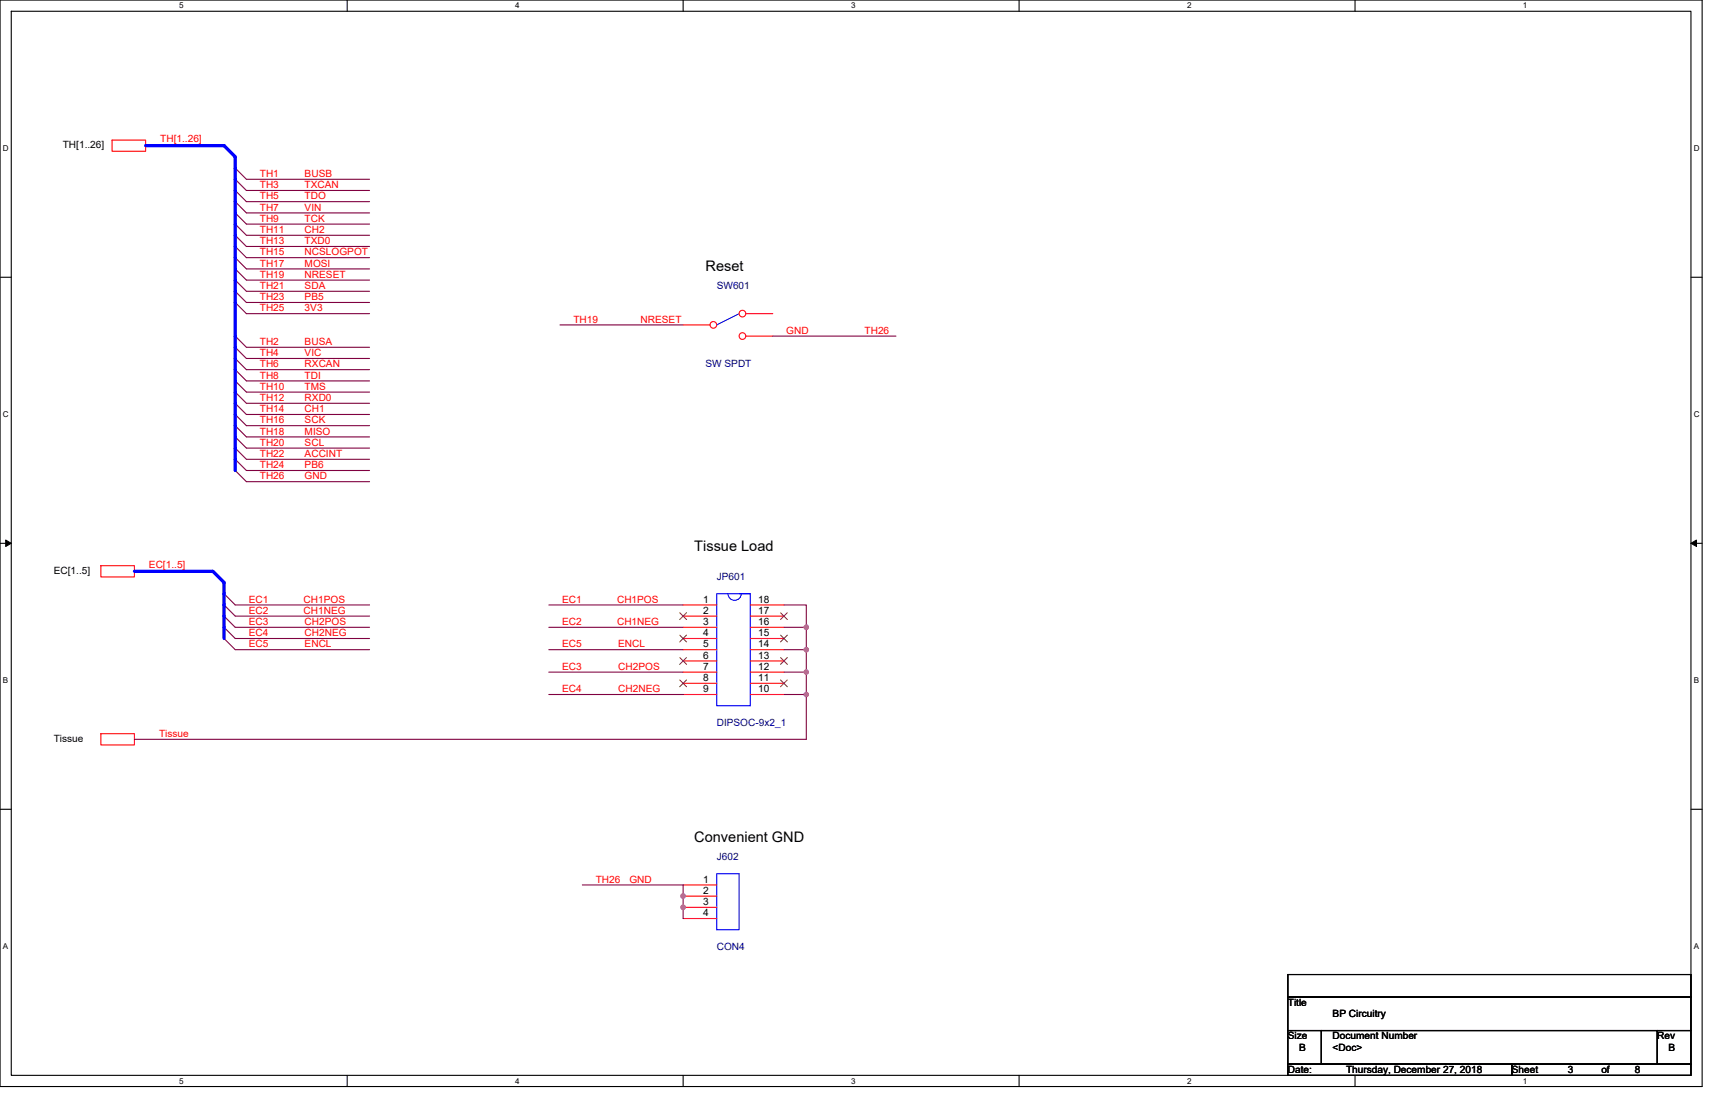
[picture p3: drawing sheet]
<svg xmlns="http://www.w3.org/2000/svg" width="432mm" height="279mm" viewBox="0 0 432 279" stroke-linecap="round" stroke-linejoin="round" font-family="sans-serif">
<path d="M0 0h428.6v273.5h-428.6zM2.8 2.8h422.9v267.9h-422.9z" fill="none" stroke="#000" stroke-width=".28"/>
<g fill="#fff">
<path d="M45.1 .3h1.1v2.3h-1.1z"/>
<path d="M45.1 271h1.1v2.2h-1.1z"/>
</g>
<path d="M87.4 0v2.8M87.4 270.7v2.8" fill="none" stroke="#000" stroke-width=".28"/>
<g fill="#fff">
<path d="M129.7 .3h1.1v2.3h-1.1z"/>
<path d="M129.7 271h1.1v2.2h-1.1z"/>
</g>
<path d="M172 0v2.8M172 270.7v2.8" fill="none" stroke="#000" stroke-width=".28"/>
<g fill="#fff">
<path d="M214.3 .3h1.1v2.3h-1.1z"/>
<path d="M214.3 271h1.1v2.2h-1.1z"/>
</g>
<path d="M256.6 0v2.8M256.6 270.7v2.8" fill="none" stroke="#000" stroke-width=".28"/>
<g fill="#fff">
<path d="M298.9 .3h1.1v2.3h-1.1z"/>
<path d="M298.9 271h1.1v2.2h-1.1z"/>
</g>
<path d="M341.2 0v2.8M341.2 270.7v2.8" fill="none" stroke="#000" stroke-width=".28"/>
<g fill="#fff">
<path d="M383.5 .3h1.1v2.3h-1.1z"/>
<path d="M383.5 271h1.1v2.2h-1.1z"/>
<path d="M.7 36.3h1.5v2.3h-1.5z"/>
<path d="M426.5 36.3h1.4v2.3h-1.4z"/>
<path d="M.7 103.3h1.5v2.2h-1.5z"/>
<path d="M426.5 103.3h1.4v2.2h-1.4z"/>
</g>
<path d="M0 69.8h2.8M425.7 69.8h2.9" fill="none" stroke="#000" stroke-width=".28"/>
<g fill="#fff">
<path d="M.7 170.2h1.4v2.3h-1.4z"/>
<path d="M426.5 170.2h1.3v2.3h-1.3z"/>
</g>
<path d="M0 136.8h2.8M425.7 136.8h2.9" fill="none" stroke="#000" stroke-width=".28"/>
<path d="M1.4 135.9l1.4 .9-1.4 .8zM425.7 136.8l1.4-.9v1.7z" fill="#000" stroke="#000" stroke-width=".25"/>
<g fill="#fff">
<path d="M.7 237.2h1.4v2.2h-1.4z"/>
<path d="M426.4 237.2h1.4v2.2h-1.4z"/>
</g>
<path d="M0 203.7h2.8M425.7 203.7h2.9M324.3 245.3h101.4v5.7h-101.4zM324.3 251h101.4v8.4h-101.4zM324.3 259.4h8.4v8.5h-8.4zM332.7 259.4h84.6v8.5h-84.6zM417.3 259.4h8.4v8.5h-8.4zM324.3 267.9h56.3v2.8h-56.3zM380.6 267.9h45.1v2.8h-45.1z" fill="none" stroke="#000" stroke-width=".28"/>
<g fill="none" stroke="#f00" stroke-width=".28">
<path d="M28.2 35.3h8.5v2.8h-8.5zM25.4 142.4h8.4v2.8h-8.4zM172 152.3h8.5M172 155.1h8.5M172 157.9h8.5M188.9 157.9h8.5M188.9 155.1h8.5M188.9 152.3h8.5M172 160.7h8.5M172 163.5h8.5M172 166.4h8.5M172 169.2h8.5"/>
<path d="M172 172h8.5M172 174.8h8.5M188.9 174.8h8.5M188.9 172h8.5M188.9 169.2h8.5M188.9 166.4h8.5M188.9 163.5h8.5M188.9 160.7h8.5M25.4 184.7h8.4v2.8h-8.4z"/>
</g>
<g fill="none" stroke="#800040" stroke-width=".28">
<path d="M59.2 42.3l2.8 2.8M59.2 45.1l2.8 2.8M59.2 47.9l2.8 2.9M59.2 50.8l2.8 2.8M59.2 53.6l2.8 2.8M59.2 56.4l2.8 2.8M59.2 59.2l2.8 2.8M59.2 62l2.8 2.9M59.2 64.9l2.8 2.8M59.2 67.7l2.8 2.8M59.2 70.5l2.8 2.8M59.2 73.3l2.8 2.8"/>
<path d="M59.2 76.1l2.8 2.9M59.2 84.6l2.8 2.8M59.2 87.4l2.8 2.8M59.2 90.2l2.8 2.8M59.2 93l2.8 2.9M59.2 95.9l2.8 2.8M59.2 98.7l2.8 2.8M59.2 101.5l2.8 2.8M59.2 104.3l2.8 2.8M59.2 107.1l2.8 2.9M59.2 110l2.8 2.8M59.2 112.8l2.8 2.8"/>
<path d="M59.2 115.6l2.8 2.8M59.2 118.4l2.8 2.8M56.4 149.4l2.8 2.9M56.4 152.3l2.8 2.8M56.4 155.1l2.8 2.8M56.4 157.9l2.8 2.8M56.4 160.7l2.8 2.8"/>
</g>
<path d="M186.1 79l-5.6 2.8M180.5 149.4h8.4v28.2h-8.4zM183.3 149.4a1.68 1.68 0 0 0 1.7 1.7 1.68 1.68 0 0 0 1.6-1.7M186.1 149.4h2.8" fill="none" stroke="#00f" stroke-width=".28"/>
<g fill="none" stroke="#804000" stroke-width=".25">
<path d="M171.2 154.2l1.7 1.8M171.2 159.9l1.7 1.7M172.8 154.2l-1.7 1.8M172.8 159.9l-1.7 1.7M196.5 159.9l1.7 1.7M196.5 154.2l1.7 1.8M198.2 159.9l-1.7 1.7M198.2 154.2l-1.7 1.8M171.2 165.5l1.7 1.7M171.2 171.2l1.7 1.7M172.8 165.5l-1.7 1.7M172.8 171.2l-1.7 1.7"/>
<path d="M196.5 171.2l1.7 1.7M196.5 165.5l1.7 1.7M198.2 171.2l-1.7 1.7M198.2 165.5l-1.7 1.7"/>
</g>
<circle cx="179.6" cy="81.8" r=".84" fill="#fff" stroke="#f00" stroke-width=".28"/>
<path d="M172 81.8h6.8" fill="none" stroke="#f00" stroke-width=".28"/>
<circle cx="186.9" cy="78.9" r=".84" fill="#fff" stroke="#f00" stroke-width=".28"/>
<path d="M187.8 79h6.8" fill="none" stroke="#f00" stroke-width=".28"/>
<circle cx="186.9" cy="84.6" r=".84" fill="#fff" stroke="#f00" stroke-width=".28"/>
<path d="M187.8 84.6h6.8M172 222.8h8.5M172 225.6h8.5M172 228.4h8.5M172 231.2h8.5" fill="none" stroke="#f00" stroke-width=".28"/>
<path d="M180.5 219.9h5.6v14.1h-5.6z" fill="none" stroke="#00f" stroke-width=".28"/>
<g fill="none" stroke="#800040" stroke-width=".28">
<path d="M62 45.1h31M62 47.9h31M62 50.8h31M62 53.6h31M62 56.4h31M62 59.2h31M62 62h31M62 64.9h31M62 67.7h31M62 70.5h31M62 73.3h31M62 76.1h31"/>
<path d="M62 79h31M62 87.4h31M62 90.2h31M62 93h31M62 95.9h31M62 98.7h31M141 81.8h31M194.6 84.6h31M62 101.5h31M62 104.3h31M62 107.1h31M62 110h31"/>
<path d="M62 112.8h31M62 115.6h31M62 118.4h31M62 121.2h31M59.2 152.3h33.8M59.2 155.1h33.8M59.2 157.9h33.8M138.2 152.3h33.8M138.2 157.9h33.8M197.4 152.3h5.6v5.6M197.4 157.9h5.6v5.6M59.2 160.7h33.8"/>
<path d="M59.2 163.5h33.8M138.2 169.2h33.8M138.2 174.8h33.8M138.2 163.5h33.8M197.4 174.8h5.6v11.3h-169.2M197.4 163.5h5.6v5.7M197.4 169.2h5.6v5.6M146.6 222.8h25.4v8.4"/>
</g>
<path d="M36.7 36.7h19.7l2.8 2.8v78.9M33.8 143.8h19.8l2.8 2.8v14.1" fill="none" stroke="#00f" stroke-width=".83"/>
<g fill="#f0f" stroke="#f0f" stroke-width=".28">
<circle cx="203" cy="157.9" r=".56"/>
<circle cx="203" cy="163.5" r=".55"/>
<circle cx="203" cy="169.2" r=".55"/>
<circle cx="203" cy="174.8" r=".55"/>
<circle cx="172" cy="228.4" r=".57"/>
<circle cx="172" cy="225.5" r=".56"/>
</g>
<g font-size="3.7">
<text x="177.6" y="68.1">Reset</text>
<text x="174.8" y="138.6">Tissue Load</text>
<text x="174.8" y="211.9">Convenient GND</text>
</g>
<g font-size="2.5" fill="#f00">
<text x="40.3" y="35.8">TH[1..26]</text>
<text x="65.4" y="44.6">TH1</text>
<text x="65.4" y="47.4">TH3</text>
<text x="76.7" y="44.6">BUSB</text>
<text x="76.7" y="47.4">TXCAN</text>
<text x="65.4" y="50.2">TH5</text>
<text x="65.4" y="53">TH7</text>
<text x="76.7" y="50.2">TDO</text>
<text x="76.7" y="53">VIN</text>
<text x="65.4" y="55.8">TH9</text>
<text x="65.4" y="58.7">TH11</text>
<text x="76.7" y="58.7">CH2</text>
<text x="76.7" y="55.8">TCK</text>
<text x="65.4" y="61.5">TH13</text>
<text x="65.4" y="64.3">TH15</text>
<text x="76.7" y="61.5">TXD0</text>
<text x="76.7" y="64.3">NCSLOGPOT</text>
<text x="65.4" y="67.1">TH17</text>
<text x="65.4" y="69.9">TH19</text>
<text x="76.7" y="67.1">MOSI</text>
<text x="76.7" y="69.9">NRESET</text>
<text x="65.4" y="72.7">TH21</text>
<text x="65.4" y="75.6">TH23</text>
<text x="76.7" y="72.7">SDA</text>
<text x="76.7" y="75.6">PB5</text>
<text x="65.4" y="78.4">TH25</text>
<text x="76.7" y="78.4">3V3</text>
<text x="144.4" y="81.2">TH19</text>
<text x="161.3" y="81.2">NRESET</text>
<text x="65.4" y="86.8">TH2</text>
<text x="65.4" y="89.7">TH4</text>
<text x="76.7" y="86.8">BUSA</text>
<text x="76.7" y="89.7">VIC</text>
<text x="198" y="84">GND</text>
<text x="217.7" y="84">TH26</text>
<text x="65.4" y="92.5">TH6</text>
<text x="65.4" y="95.3">TH8</text>
<text x="76.7" y="92.5">RXCAN</text>
<text x="76.7" y="95.3">TDI</text>
<text x="65.4" y="98.1">TH10</text>
<text x="65.4" y="100.9">TH12</text>
<text x="76.7" y="98.1">TMS</text>
<text x="76.7" y="100.9">RXD0</text>
<text x="65.4" y="103.8">TH14</text>
<text x="65.4" y="106.6">TH16</text>
<text x="76.7" y="103.8">CH1</text>
<text x="76.7" y="106.6">SCK</text>
<text x="65.4" y="109.4">TH18</text>
<text x="65.4" y="112.2">TH20</text>
<text x="76.7" y="109.4">MISO</text>
<text x="76.7" y="112.2">SCL</text>
<text x="65.4" y="115">TH22</text>
<text x="65.4" y="117.9">TH24</text>
<text x="76.7" y="115">ACCINT</text>
<text x="76.7" y="117.9">PB6</text>
<text x="65.4" y="120.7">TH26</text>
<text x="76.7" y="120.7">GND</text>
<text x="37.5" y="143">EC[1..5]</text>
<text x="62.6" y="151.7">EC1</text>
<text x="62.6" y="154.5">EC2</text>
<text x="76.4" y="151.7">CH1POS</text>
<text x="76.4" y="154.5">CH1NEG</text>
<text x="141.6" y="151.7">EC1</text>
<text x="155.4" y="151.7">CH1POS</text>
<text x="62.6" y="157.3">EC3</text>
<text x="62.6" y="160.1">EC4</text>
<text x="76.7" y="157.3">CH2POS</text>
<text x="76.7" y="160.1">CH2NEG</text>
<text x="141.6" y="157.3">EC2</text>
<text x="155.4" y="157.3">CH1NEG</text>
<text x="62.6" y="163">EC5</text>
<text x="76.7" y="163">ENCL</text>
<text x="141.6" y="163">EC5</text>
<text x="155.7" y="163">ENCL</text>
<text x="141.6" y="168.6">EC3</text>
<text x="155.7" y="168.6">CH2POS</text>
<text x="141.6" y="174.2">EC4</text>
<text x="155.7" y="174.2">CH2NEG</text>
<text x="40.1" y="185.5">Tissue</text>
<text x="150" y="222.2">TH26</text>
<text x="158.5" y="222.2">GND</text>
</g>
<g font-size="2.5">
<text x="15.8" y="37.2">TH[1..26]</text>
<text x="13.5" y="144.4">EC[1..5]</text>
<text x="177.1" y="151.7">1</text>
<text x="177.1" y="154.5">2</text>
<text x="190.9" y="154.5">17</text>
<text x="190.9" y="151.7">18</text>
<text x="177.1" y="157.3">3</text>
<text x="177.1" y="160.1">4</text>
<text x="190.9" y="160.1">15</text>
<text x="190.9" y="157.3">16</text>
<text x="177.1" y="162.9">5</text>
<text x="177.1" y="165.8">6</text>
<text x="190.9" y="165.8">13</text>
<text x="190.9" y="162.9">14</text>
<text x="177.1" y="168.6">7</text>
<text x="177.1" y="171.4">8</text>
<text x="190.9" y="171.4">11</text>
<text x="190.9" y="168.6">12</text>
<text x="177.1" y="174.2">9</text>
<text x="190.9" y="174.2">10</text>
<text x="13.5" y="186.6">Tissue</text>
<text x="177.1" y="222.2">1</text>
<text x="177.1" y="225">2</text>
<text x="177.1" y="227.8">3</text>
<text x="177.1" y="230.6">4</text>
<text x="324.3" y="253.2">Title</text>
<text x="335.5" y="256">BP Circuitry</text>
<text x="324.3" y="261.6">Size</text>
<text x="335.5" y="261.6">Document Number</text>
<text x="417.3" y="261.6">Rev</text>
<text x="327.1" y="264.5">B</text>
<text x="335.5" y="264.5">&lt;Doc&gt;</text>
<text x="420.1" y="264.5">B</text>
<text x="324.3" y="270.1">Date:</text>
<text x="338.9" y="270.1">Thursday, December 27, 2018</text>
<text x="380.6" y="270.1">Sheet</text>
<text x="394.7" y="270.1">3</text>
<text x="403.2" y="270.1">of</text>
<text x="411.6" y="270.1">8</text>
</g>
<g font-size="2.5" fill="#000080">
<text x="180.5" y="72.7">SW601</text>
<text x="177.6" y="92.5">SW SPDT</text>
<text x="180.5" y="146">JP601</text>
<text x="180.5" y="182.7">DIPSOC-9x2_1</text>
<text x="180.5" y="216.5">J602</text>
<text x="180.5" y="239.1">CON4</text>
</g>
<g font-size="2">
<text x="45.1" y="2.1">5</text>
<text x="129.7" y="2.1">4</text>
<text x="214.3" y="2.1">3</text>
<text x="298.9" y="2.1">2</text>
<text x="383.5" y="2.1">1</text>
<text x=".7" y="38.1">D</text>
<text x="426.5" y="38.1">D</text>
<text x=".7" y="105.1">C</text>
<text x="426.5" y="105.1">C</text>
<text x=".7" y="172">B</text>
<text x="426.5" y="172">B</text>
<text x=".7" y="239">A</text>
<text x="426.5" y="239">A</text>
<text x="45.1" y="272.8">5</text>
<text x="129.7" y="272.8">4</text>
<text x="214.3" y="272.8">3</text>
<text x="298.9" y="272.8">2</text>
<text x="383.5" y="272.8">1</text>
</g>
</svg>
